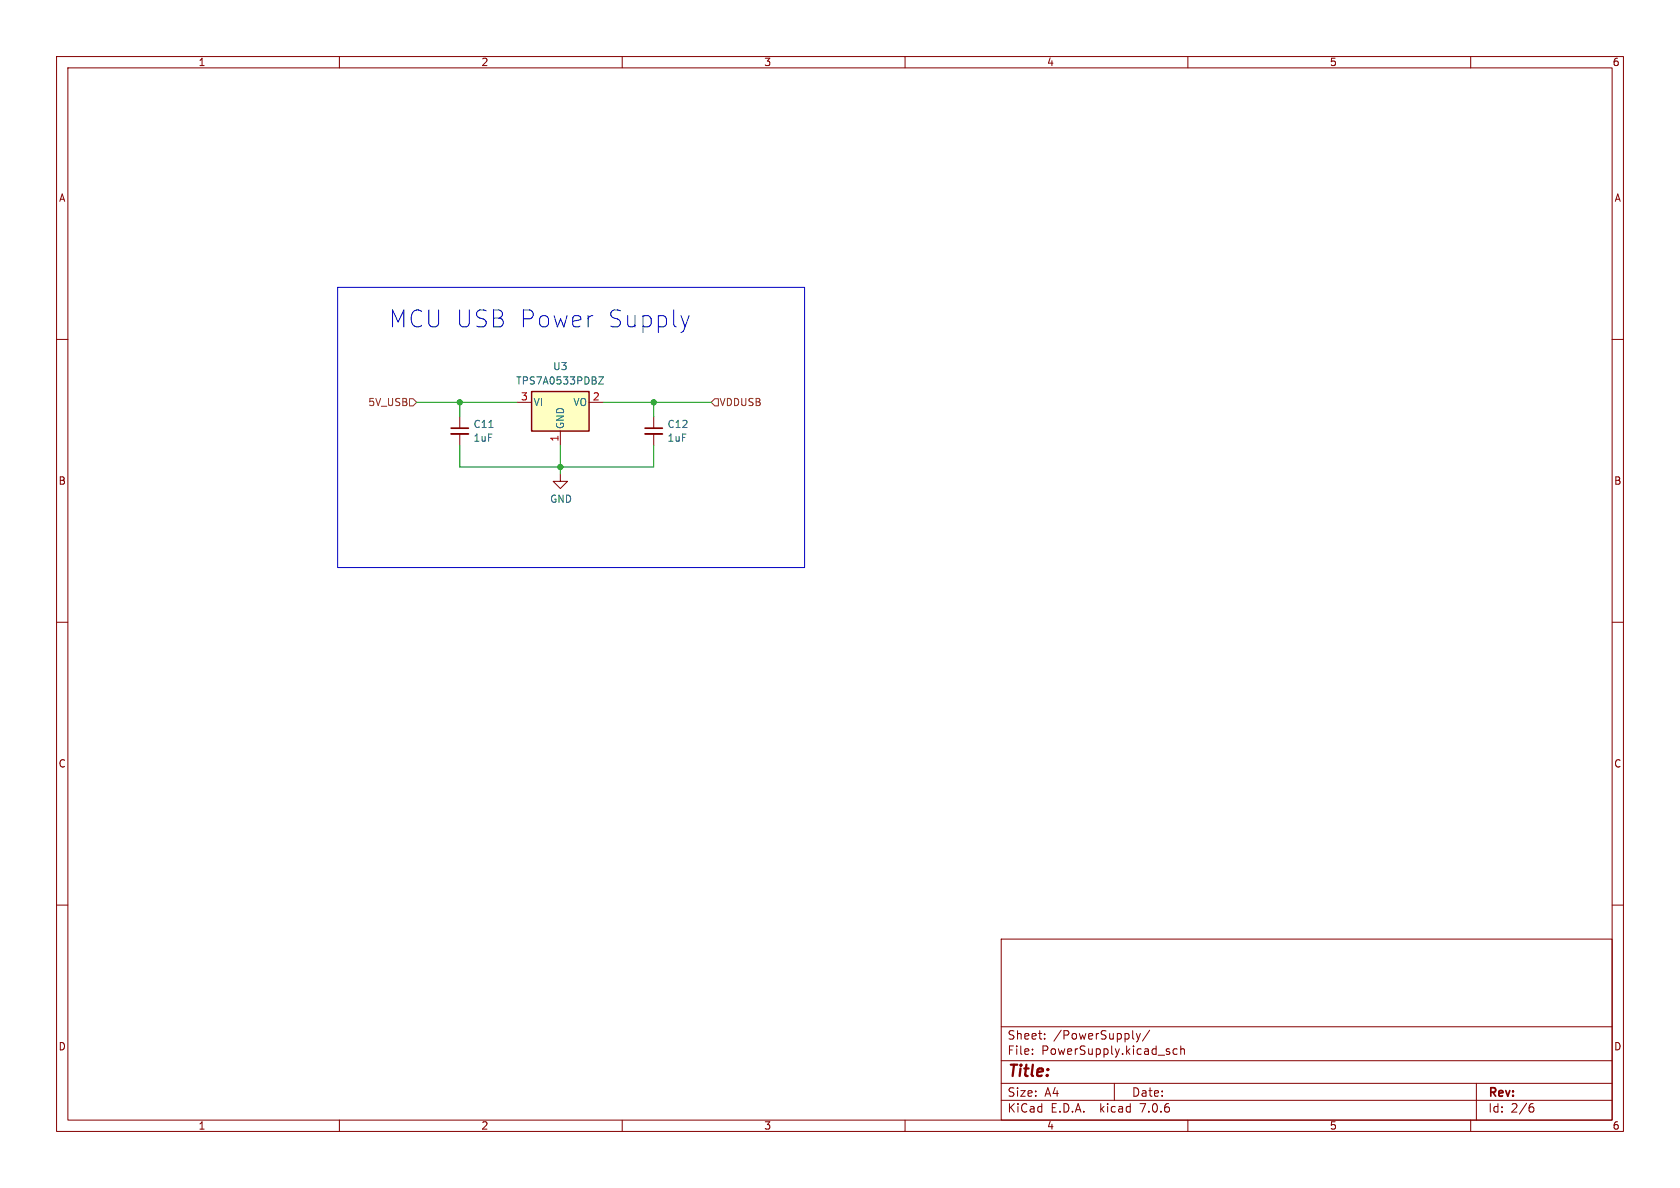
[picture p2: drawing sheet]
<svg xmlns="http://www.w3.org/2000/svg" width="297mm" height="210mm" viewBox="0 0 297 210" stroke-linecap="round" stroke-linejoin="round" font-family="sans-serif">
<g fill="none" stroke="#840000" stroke-width=".18">
<path d="M10 10h277v190h-277zM12 12h273v186h-273zM60 10v2M110 10v2M160 10v2M210 10v2M260 10v2M10 60h2M285 60h2M81.3 73.7v2M81.3 76.7v2M91.4 71.1h2.6"/>
<path d="M99.1 76.2v2.5M104.1 71.1h2.6M115.6 73.7v2M115.6 76.7v2M99.1 83.8v1.3h1.2l-1.2 1.3-1.3-1.3h1.3M10 110h2M285 110h2M10 160h2M285 160h2M177 166h108v32h-108zM60 198v2M110 198v2"/>
<path d="M160 198v2M177 194.5h108M177 191.5h108M177 187.5h108M177 181.5h108M182.5 186.3v.1M182.5 185.5v.1M184.7 183.6v.1M184.7 182.8v.1M197 191.5v3M200.9 182.7l.3 1M201.2 183.7l-.1 .4-.2 .1"/>
<path d="M201.6 182.7l-.4 1M203.2 182.1l-1.2 2M208.1 185.5l-.4-.1-.3 .3v.4l.1 .2h.6M208.7 185.5l.3-.1 .3 .1 .1 .9M208.7 184.9v1.5M210 198v2M260 198v2M261 191.5v6.5M270.6 195.7h.3l.3 .3-.1 .5-.5 .1M271 195.1l-.4 .1"/>
</g>
<path d="M79.8 76.7h3M114 76.7h3.1" fill="none" stroke="#840000" stroke-width=".33"/>
<path d="M79.8 75.7h3M114 75.7h3.1" fill="none" stroke="#840000" stroke-width=".3"/>
<path d="M86.4 75.6h.8M105.8 66.6h.9l-.9 1.3h.9" fill="none" stroke="#006464" stroke-width=".18"/>
<path d="M94 69.2h10.1v7h-10.1z" fill="#ffffc2" stroke="#ffffc2" stroke-width=".18"/>
<path d="M94 69.2h10.1v7h-10.1z" fill="none" stroke="#840000" stroke-width=".25"/>
<path d="M72.4 70.5h.6l.7 .6-.7 .7h-.6zM126.4 70.5h.6v1.3h-.6l-.7-.7z" fill="none" stroke="#725600" stroke-width=".18"/>
<path d="M59.7 50.8h82.5v49.5h-82.5zM104.5 55.8h.3M120.4 55.8l.7 2M121.1 57.8l-.3 .7M121.8 55.8l-.7 2" fill="none" stroke="#0000c2" stroke-width=".18"/>
<path d="M73.7 71.1h17.7M81.3 71.1v2.6M81.3 78.7v3.9h34.3v-3.9M99.1 78.7v5.1M106.7 71.1h19M115.6 71.1v2.6" fill="none" stroke="#009600" stroke-width=".18"/>
<g fill="#009600" stroke="#009600" stroke-width=".18">
<circle cx="81.3" cy="71.1" r=".46"/>
<circle cx="99.1" cy="82.6" r=".46"/>
<circle cx="115.6" cy="71.1" r=".46"/>
</g>
<g font-size="4.2" fill="#0000c2">
<text x="68.6" y="58.2">MCU USB Power</text>
<text x="106.9" y="58.2">Supply</text>
</g>
<text font-size="2.8" fill="#840000" x="178" y="190.9">Title:</text>
<g font-size="2.1" fill="#840000">
<text x="178" y="184">Sheet:</text>
<text x="186.2" y="184">/PowerSupply/</text>
<text x="178" y="186.7">File:</text>
<text x="184.1" y="186.7">PowerSupply.kicad_sch</text>
<text x="178" y="196.9">KiCad</text>
<text x="178" y="194.1">Size:</text>
<text x="184.7" y="194.1">A4</text>
<text x="185.7" y="196.9">E.D.A.</text>
<text x="194.6" y="196.9">kicad</text>
<text x="200" y="194.1">Date:</text>
<text x="201.8" y="196.9">7.0.6</text>
<text x="263" y="194.3">Rev:</text>
<text x="263" y="196.9">Id:</text>
<text x="267.1" y="196.9">2/6</text>
</g>
<g font-size="1.8" fill="#840000">
<text x="35" y="11.9">1</text>
<text x="85" y="11.9">2</text>
<text x="135" y="11.9">3</text>
<text x="185" y="11.9">4</text>
<text x="235" y="11.9">5</text>
<text x="285" y="11.9">6</text>
<text x="10.3" y="35.9">A</text>
<text x="285.3" y="35.9">A</text>
<text x="10.3" y="85.9">B</text>
<text x="285.3" y="85.9">B</text>
<text x="10.3" y="135.9">C</text>
<text x="285.3" y="135.9">C</text>
<text x="10.3" y="185.9">D</text>
<text x="285.3" y="185.9">D</text>
<text x="35" y="199.9">1</text>
<text x="85" y="199.9">2</text>
<text x="135" y="199.9">3</text>
<text x="185" y="199.9">4</text>
<text x="235" y="199.9">5</text>
<text x="285" y="199.9">6</text>
</g>
<g font-size="1.8" fill="#006464">
<text x="97.7" y="65.6">U3</text>
<text x="91.2" y="68.2">TPS7A0533PDBZ</text>
<text x="94.2" y="72">VI</text>
<text x="101.3" y="72">VO</text>
<text x="83.6" y="75.9">C11</text>
<text x="99.9" y="75.9" transform="rotate(-90 99.9 75.9)">GND</text>
<text x="117.9" y="75.9">C12</text>
<text x="83.6" y="78.3">1uF</text>
<text x="117.9" y="78.3">1uF</text>
<text x="97.2" y="89.1">GND</text>
</g>
<g font-size="1.8" fill="#725600">
<text x="65" y="72">5V_USB</text>
<text x="127.1" y="72">VDDUSB</text>
</g>
<g font-size="1.8" fill="#a90000">
<text x="92" y="70.9">3</text>
<text x="104.7" y="70.9">2</text>
<text x="98.8" y="78.2" transform="rotate(-90 98.8 78.2)">1</text>
</g>
</svg>
